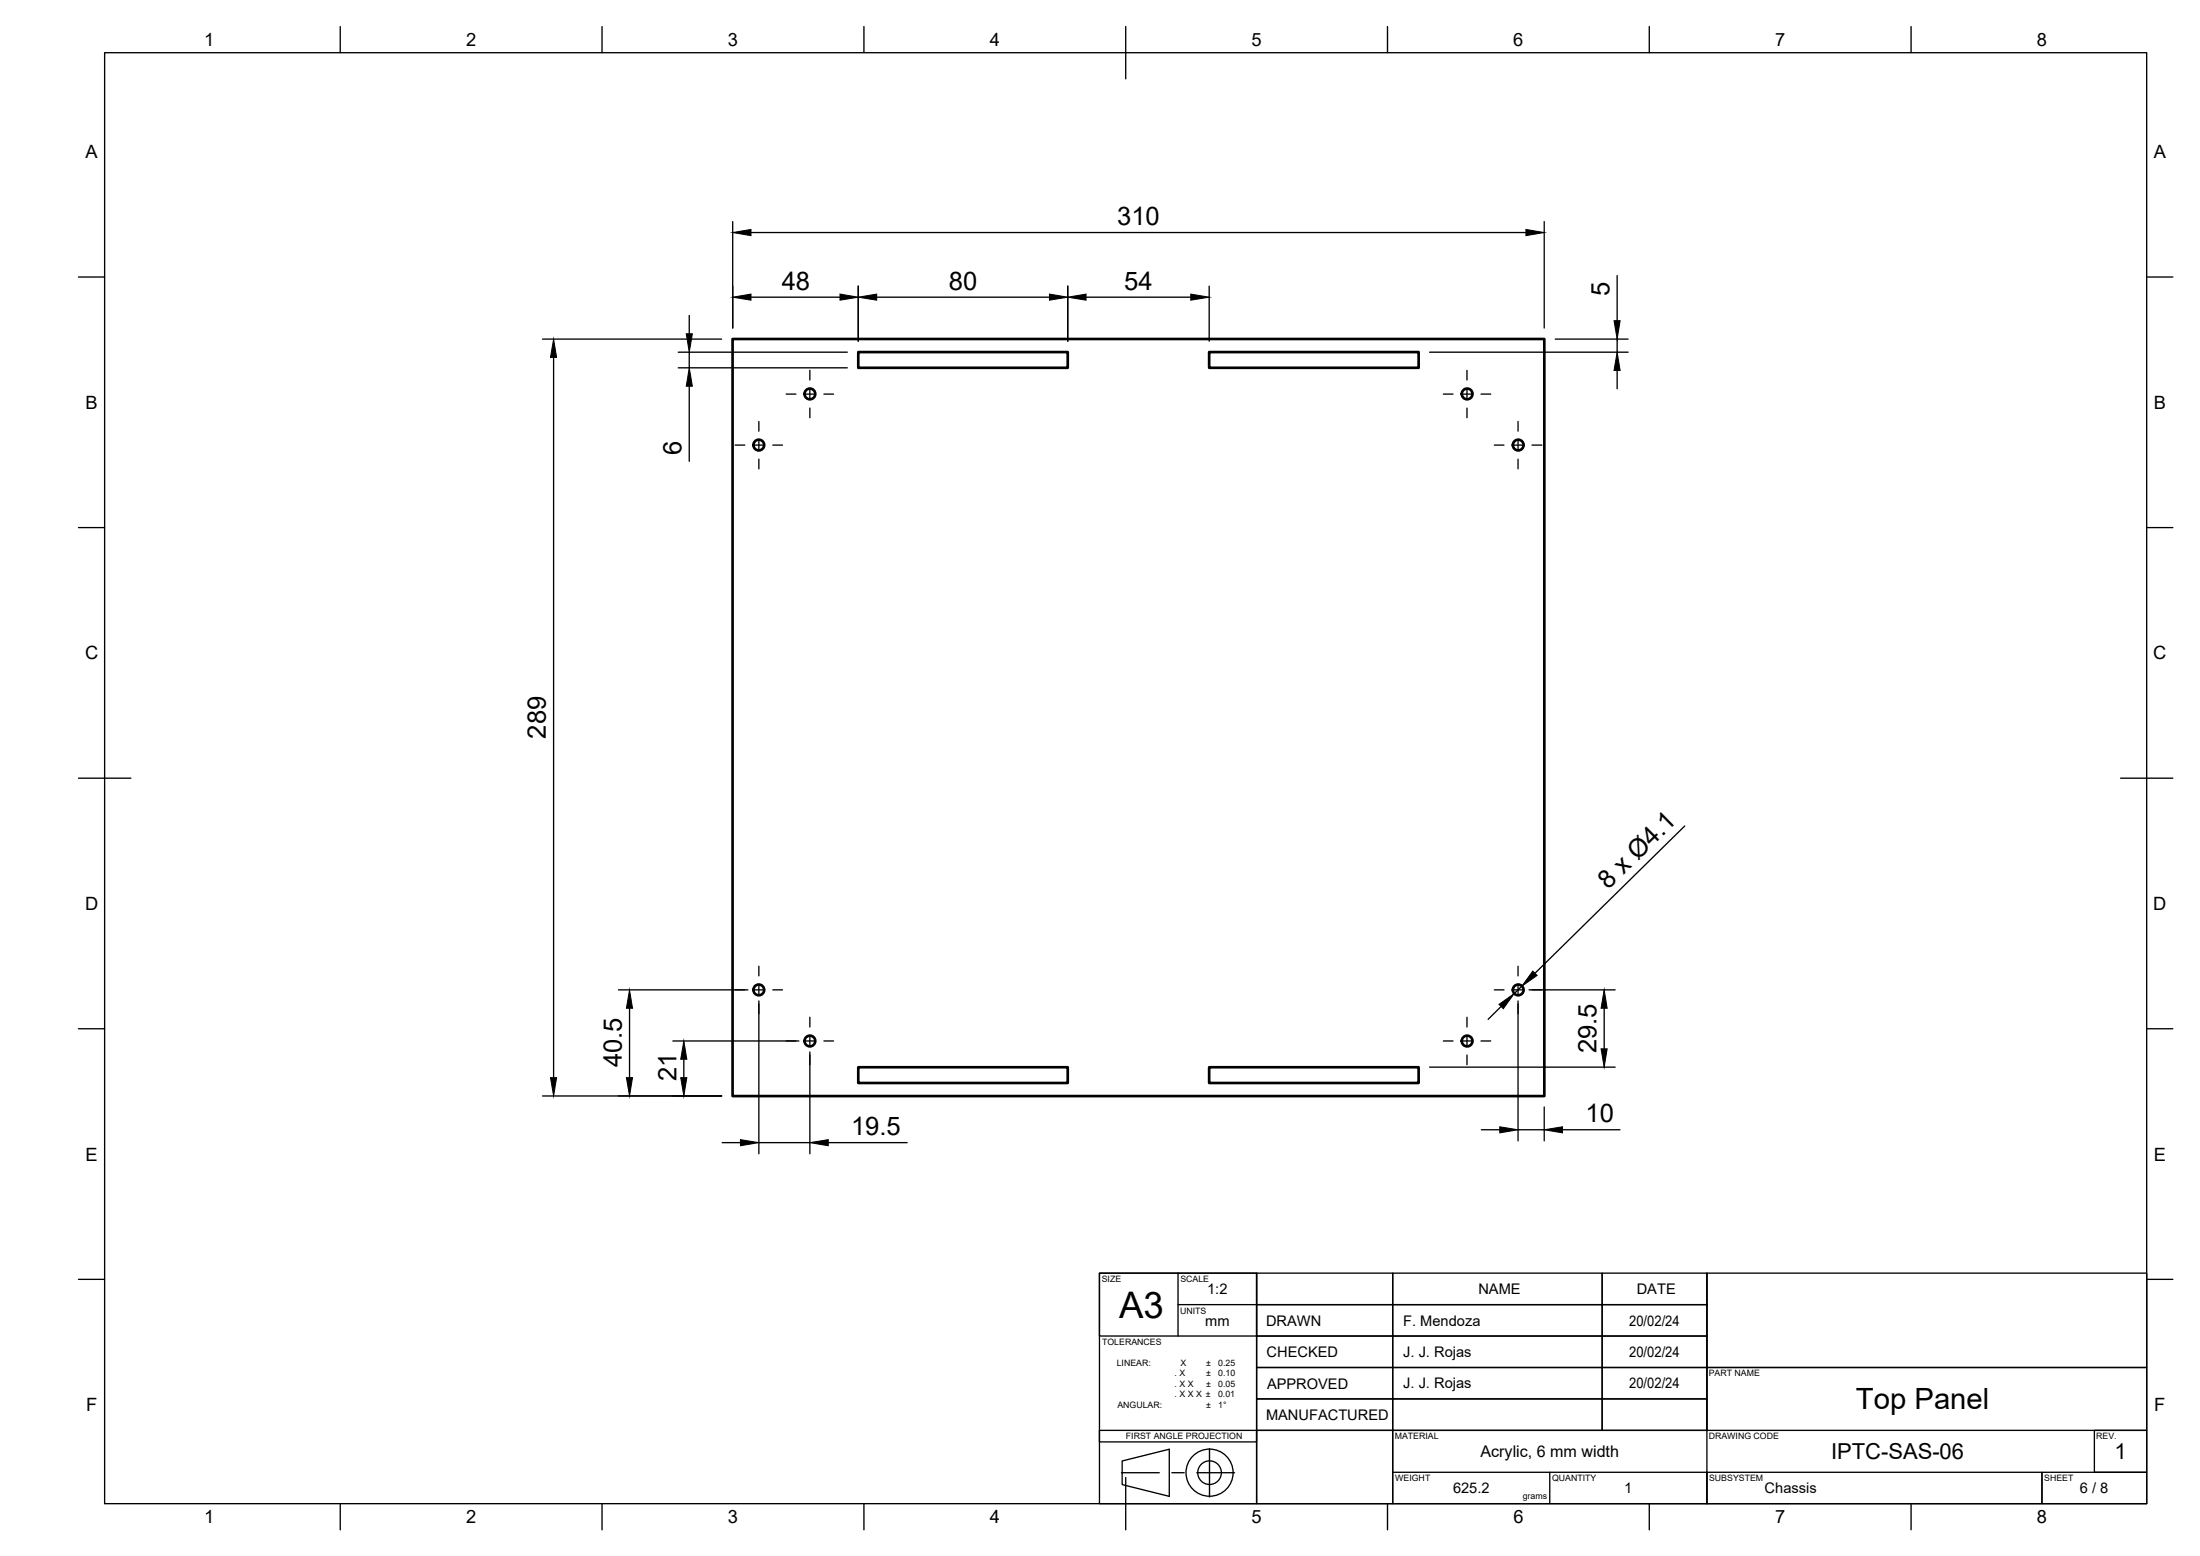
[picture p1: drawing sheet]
<svg xmlns="http://www.w3.org/2000/svg" width="420mm" height="297mm" viewBox="0 0 420 297" stroke-linecap="round" stroke-linejoin="round" font-family="sans-serif">
<g fill="none" stroke="#000" stroke-width=".51">
<path d="M139.9 64.7h155v144.5h-155zM163.9 67.2h40v3h-40zM230.9 67.2h40v3h-40zM163.9 203.7h40v3h-40zM230.9 203.7h40v3h-40z"/>
<circle cx="154.7" cy="75.2" r="1.03"/>
<circle cx="280.2" cy="75.2" r="1.03"/>
<circle cx="144.9" cy="85" r="1.03"/>
<circle cx="290" cy="85" r="1.03"/>
<circle cx="144.9" cy="189" r="1.03"/>
<circle cx="154.7" cy="198.7" r="1.03"/>
<circle cx="280.2" cy="198.7" r="1.03"/>
<circle cx="290" cy="189" r="1.03"/>
</g>
<g fill="none" stroke="#000" stroke-width=".25">
<path d="M20 10.1h390v276.9h-390zM65 5.1v5M115 5.1v5M165 5.1v5M215 5.1v10M265 5.1v5M315 5.1v5M365 5.1v5M15 52.9h5M139.9 42.3v20.3M143.4 44.4h148M143.4 56.7h17"/>
<path d="M163.9 54.6v10.5M167.4 56.7h33M203.9 54.6v10.5M207.4 56.7h20M230.9 54.6v10.5M294.9 42.3v20.3M308.8 52.6v8.6M410 52.9h5M103.6 64.7h34.2M105.7 68.2v137.5M129.5 67.2h32.3M129.5 70.2h32.3"/>
<path d="M131.6 60.2v3.5M131.6 67.2v3M131.6 73.7v14.4M150.2 75.2h1.8M153.8 75.2h1.8M154.7 70.7v1.8M154.7 74.3v1.8M154.7 77.9v1.8M157.4 75.2h1.8M273 67.2h37.9M275.7 75.2h1.8M279.3 75.2h1.8"/>
<path d="M280.2 70.7v1.8M280.2 74.3v1.8M280.2 77.9v1.8M282.9 75.2h1.8M297 64.7h13.9M308.8 64.7v2.5M308.8 70.7v3.5M140.4 85h1.8M144 85h1.8M144.9 80.5v1.8M144.9 84.1v1.8M144.9 87.7v1.8"/>
<path d="M147.6 85h1.8M285.4 85h1.8M289 85h1.8M289.9 80.5v1.8M289.9 84.1v1.8M289.9 87.7v1.8M292.6 85h1.8M15 100.7h5M410 100.7h5M15 148.6h10M321.8 157.7l-28.7 28.1M405 148.6h10"/>
<path d="M15 196.4h5M118.1 189h24.7M120.2 192.5v13.2M128.5 198.7h24.1M144 189h1.8M144.9 184.5v1.8M144.9 188.1v1.8M144.9 191.1v29.1M147.6 189h1.8M153.8 198.7h1.8M154.7 194.2v1.9M154.7 197.8v1.8"/>
<path d="M157.4 198.7h1.8M275.7 198.7h1.8M279.3 198.7h1.8M280.2 194.2v1.9M280.2 197.8v1.8M282.9 198.7h1.8M285.4 189h1.8M286.7 192.1l-2.5 2.5M289 189h1.8M289.9 184.5v1.8M289.9 188.1v1.8M289.9 191.1v26.7"/>
<path d="M290.6 188.3l-1.4 1.4M292 189h16.5M306.4 192.5v7.7M410 196.4h5M103.6 209.2h34.2M130.6 202.2v3.5M137.9 218.1h3.5M144.9 218.1h9.8M154.7 200.8v19.4M158.2 218.1h15M273 203.7h35.5M280.2 201.4v1.8"/>
<path d="M282.9 215.7h3.5M289.9 215.7h5M294.9 211.3v6.5M298.4 215.7h11M15 244.2h5M210 243h30v44h-30zM210 243h30v12h-30zM225 243v12M225 249.1h15M240 255h26v6.1h-26zM240 249.1h26v5.9h-26zM240 243h26v6.1h-26z"/>
<path d="M266 243h40v6.1h20v5.9h-20v-5.9h-40zM266 249.1h40v5.9h20v6.1h-20v-6.1h-40zM266 255h40v6.1h20v5.9h-20v-5.9h-40zM306 243h20v6.1h-20zM326 243v30.1M326 243h84v18.1h-84zM410 244.2h5M210 273.1h30v2.2h-30zM214.3 278.9l9-2.2v9l-9-2.3zM231 276.5v9.3M240 267h26v6.1h-26zM240 261.1h26v5.9h-26z"/>
<path d="M240 273.1h26v13.9h-26zM266 261.1h40v5.9h-40zM266 267h40v6.1h-40zM266 273.1h60v13.9h-60zM306 267h20v6.1h-20zM326 261.1h84v12h-84zM400 273.1h10v8h-10zM65 287v5M115 287v5M165 287v5M214.2 281.1h7.2M215 282.1v9.9"/>
<path d="M223.8 281.1h2.4M228.6 281.1h7.2M265 287v5M266 281.1h60M296 281.1v5.9M315 287v5M326 281.1h64v5.9h-64zM365 287v5M390 281.1h20v5.9h-20z"/>
<circle cx="231" cy="281.1" r="4.5"/>
<circle cx="231" cy="281.1" r="2.25"/>
</g>
<g fill="#000">
<path d="M139.9 44.4l3.5-.6v1.2zM139.9 56.7l3.5-.6v1.2zM160.4 56.1l3.5 .6-3.5 .6zM163.9 56.7l3.5-.6v1.2zM200.4 56.1l3.5 .6-3.5 .6zM203.9 56.7l3.5-.6v1.2zM227.4 56.1l3.5 .6-3.5 .6zM291.4 43.8l3.5 .6-3.5 .6zM105.7 64.7l.6 3.5h-1.2zM131.1 63.7h1.1l-.6 3.5zM131.6 70.2l.6 3.5h-1.1zM308.8 67.2l.6 3.5h-1.1z"/>
<path d="M308.3 61.2h1.1l-.6 3.5zM120.2 189l.6 3.5h-1.2zM286.3 191.7l2.9-2-2.1 2.9zM292.7 185.4l.9 .8-3 2.1zM306.4 189l.5 3.5h-1.1zM105.1 205.7h1.2l-.6 3.5zM119.6 205.7h1.2l-.6 3.5zM130.6 198.7l.6 3.5h-1.2zM130 205.7h1.2l-.6 3.5zM141.4 217.6l3.5 .5-3.5 .6zM154.7 218.1l3.5-.5v1.1zM286.4 215.1l3.5 .6-3.5 .6z"/>
<path d="M294.9 215.7l3.5-.6v1.2zM305.8 200.2h1.1l-.5 3.5z"/>
</g>
<g fill="none" stroke="#000" stroke-width=".19">
<path d="M139.9 44.4l3.5-.6v1.2zM139.9 56.7l3.5-.6v1.2zM160.4 56.1l3.5 .6-3.5 .6zM163.9 56.7l3.5-.6v1.2zM200.4 56.1l3.5 .6-3.5 .6zM203.9 56.7l3.5-.6v1.2zM227.4 56.1l3.5 .6-3.5 .6zM291.4 43.8l3.5 .6-3.5 .6zM105.7 64.7l.6 3.5h-1.2zM131.1 63.7h1.1l-.6 3.5zM131.6 70.2l.6 3.5h-1.1zM308.3 61.2h1.1l-.6 3.5z"/>
<path d="M308.8 67.2l.6 3.5h-1.1zM120.2 189l.6 3.5h-1.2zM130.6 198.7l.6 3.5h-1.2zM286.3 191.7l2.9-2-2.1 2.9zM292.7 185.4l.9 .8-3 2.1zM306.4 189l.5 3.5h-1.1zM105.1 205.7h1.2l-.6 3.5zM119.6 205.7h1.2l-.6 3.5zM130 205.7h1.2l-.6 3.5zM141.4 217.6l3.5 .5-3.5 .6zM154.7 218.1l3.5-.5v1.1zM286.4 215.1l3.5 .6-3.5 .6z"/>
<path d="M294.9 215.7l3.5-.6v1.2zM305.8 200.2h1.1l-.5 3.5z"/>
</g>
<path d="M344.1 243.6h17.1v17h-17.1zM374.9 243.7h13.6v16.8h-13.6z" fill="none" stroke="#fff" stroke-width=".25"/>
<text font-size="7" x="213.7" y="251.7">A3</text>
<text font-size="5.6" x="354.5" y="269.1">Top Panel</text>
<g font-size="4.9">
<text x="213.4" y="42.9">310</text>
<text x="149.3" y="55.3">48</text>
<text x="181.2" y="55.3">80</text>
<text x="214.7" y="55.3">54</text>
<text x="307.4" y="56.5" transform="rotate(-90 307.4 56.5)">5</text>
<text x="130.2" y="86.9" transform="rotate(-90 130.2 86.9)">6</text>
<text x="104.3" y="141" transform="rotate(-90 104.3 141)">289</text>
<text x="307.1" y="169.9" transform="rotate(-45 307.1 169.9)">8 x Ø4.1</text>
<text x="118.8" y="203.8" transform="rotate(-90 118.8 203.8)">40.5</text>
<text x="304.9" y="201.1" transform="rotate(-90 304.9 201.1)">29.5</text>
<text x="129.2" y="206.3" transform="rotate(-90 129.2 206.3)">21</text>
<text x="302.8" y="214.2">10</text>
<text x="162.5" y="216.7">19.5</text>
</g>
<g font-size="4.2">
<text x="349.7" y="278.6">IPTC-SAS-06</text>
<text x="403.8" y="278.6">1</text>
</g>
<g font-size="3.5">
<text x="39" y="8.8">1</text>
<text x="89" y="8.8">2</text>
<text x="139" y="8.8">3</text>
<text x="189" y="8.8">4</text>
<text x="239" y="8.8">5</text>
<text x="289" y="8.8">6</text>
<text x="339" y="8.8">7</text>
<text x="389" y="8.8">8</text>
<text x="16.3" y="30.2">A</text>
<text x="411.3" y="30.2">A</text>
<text x="16.3" y="78">B</text>
<text x="411.3" y="78">B</text>
<text x="16.3" y="125.9">C</text>
<text x="411.2" y="125.9">C</text>
<text x="16.3" y="173.7">D</text>
<text x="411.2" y="173.7">D</text>
<text x="16.3" y="221.6">E</text>
<text x="411.3" y="221.5">E</text>
<text x="16.4" y="269.4">F</text>
<text x="411.4" y="269.4">F</text>
<text x="39" y="290.8">1</text>
<text x="89" y="290.8">2</text>
<text x="139" y="290.8">3</text>
<text x="189" y="290.8">4</text>
<text x="239" y="290.8">5</text>
<text x="289" y="290.8">6</text>
<text x="339" y="290.8">7</text>
<text x="389" y="290.8">8</text>
</g>
<text font-size="3.1" x="282.7" y="278.2">Acrylic, 6 mm width</text>
<g font-size="2.8">
<text x="230.5" y="247">1:2</text>
<text x="282.3" y="247">NAME</text>
<text x="312.6" y="247">DATE</text>
<text x="230.2" y="253.1">mm</text>
<text x="241.8" y="253.1">DRAWN</text>
<text x="268" y="253.1">F. Mendoza</text>
<text x="311.1" y="253.1">20/02/24</text>
<text x="241.9" y="259.1">CHECKED</text>
<text x="268" y="259">J. J. Rojas</text>
<text x="311.1" y="259">20/02/24</text>
<text x="242" y="265.1">APPROVED</text>
<text x="268" y="265.1">J. J. Rojas</text>
<text x="311.1" y="265.1">20/02/24</text>
<text x="241.8" y="271.1">MANUFACTURED</text>
<text x="277.5" y="285.1">625.2</text>
<text x="310.2" y="285.1">1</text>
<text x="337" y="285.1">Chassis</text>
<text x="397.2" y="285.1">6 / 8</text>
</g>
<g font-size="1.7">
<text x="210.4" y="244.8">SIZE</text>
<text x="225.4" y="244.8">SCALE</text>
<text x="225.4" y="250.8">UNITS</text>
<text x="210.5" y="256.8">TOLERANCES</text>
<text x="213.3" y="260.7">LINEAR:</text>
<text x="224.3" y="262.7">. X</text>
<text x="225.5" y="260.7">X</text>
<text x="230.3" y="260.7">±</text>
<text x="230.4" y="262.7">±</text>
<text x="232.6" y="260.7">0.25</text>
<text x="232.7" y="262.7">0.10</text>
<text x="326.3" y="262.7">PART NAME</text>
<text x="213.4" y="268.7">ANGULAR:</text>
<text x="224.3" y="264.7">. X X</text>
<text x="224.3" y="266.7">. X X X ±</text>
<text x="230.3" y="268.7">±</text>
<text x="230.4" y="264.8">±</text>
<text x="232.6" y="266.7">0.01</text>
<text x="232.6" y="268.7">1°</text>
<text x="232.7" y="264.8">0.05</text>
<text x="215" y="274.8">FIRST ANGLE PROJECTION</text>
<text x="266.4" y="274.8">MATERIAL</text>
<text x="326.3" y="274.8">DRAWING CODE</text>
<text x="400.3" y="274.8">REV.</text>
<text x="266.5" y="282.8">WEIGHT</text>
<text x="290.8" y="286.2">grams</text>
<text x="296.4" y="282.8">QUANTITY</text>
<text x="326.4" y="282.8">SUBSYSTEM</text>
<text x="390.4" y="282.8">SHEET</text>
</g>
</svg>
